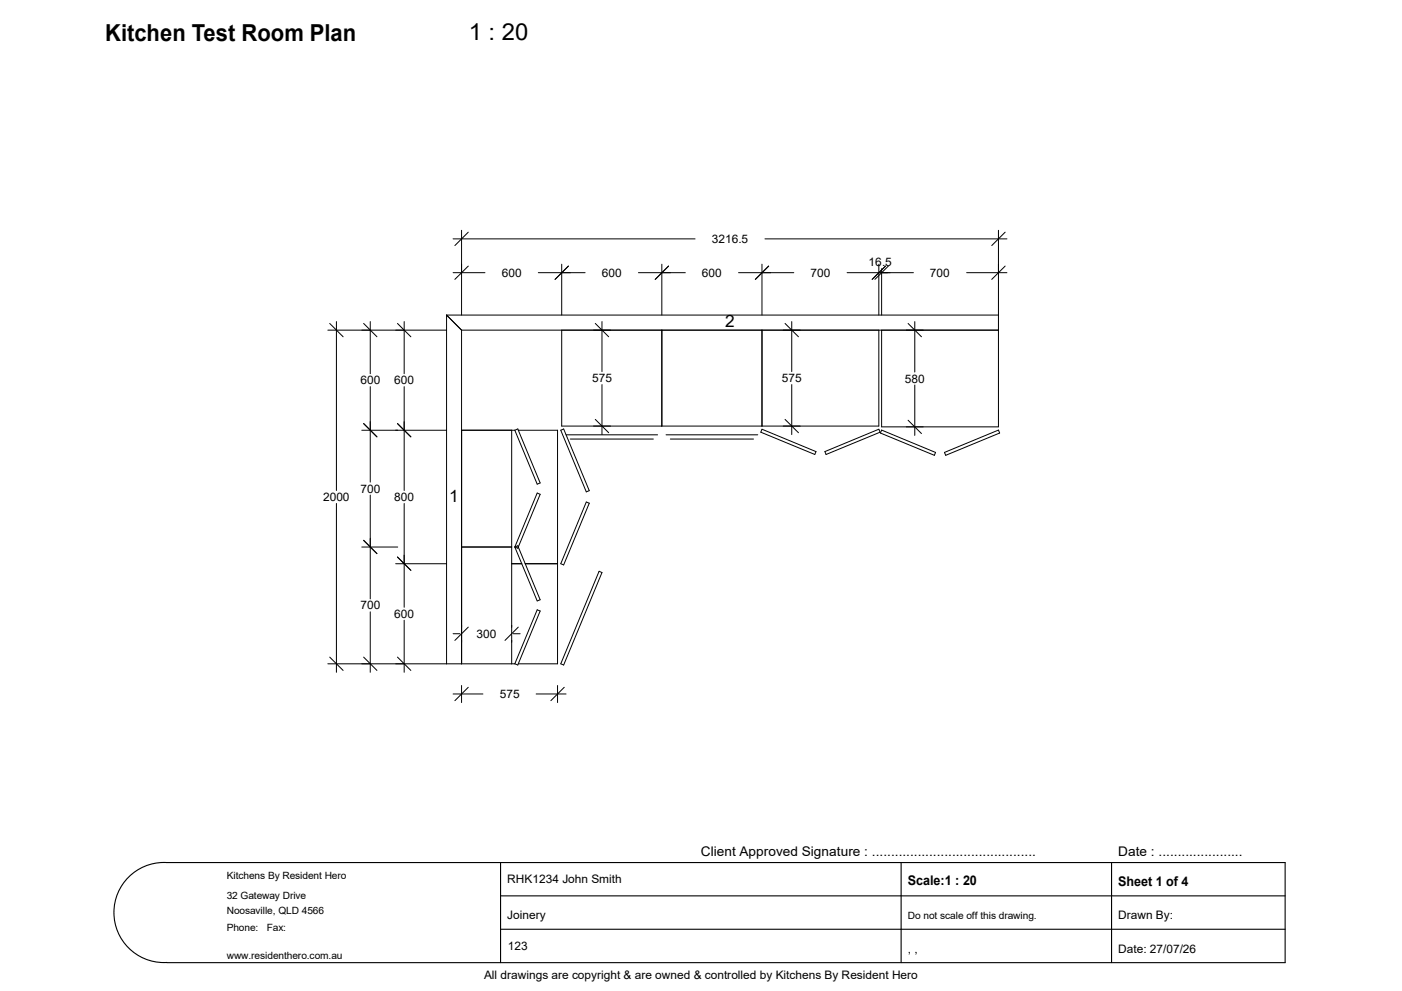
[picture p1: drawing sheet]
<svg xmlns="http://www.w3.org/2000/svg" width="420mm" height="297mm" viewBox="0 0 420 297" stroke-linecap="round" stroke-linejoin="round" font-family="sans-serif">
<path d="M150 258.5v30M269.9 258.5v30M333 258.5v30M38.5 262.9a14.9 14.9 0 0 1 11.5-4.4h335v30h-335a15 15 0 0 1-14.6-8.9 15 15 0 0 1 3.1-16.7zM150 268.5h235M150 278.5h235" fill="none" stroke="#000" stroke-width=".33"/>
<g fill="none" stroke="#000" stroke-width=".3">
<path d="M135.7 71.6h72.5M138.3 69v25.4M140.3 79.7l-4 4M140.3 69.6l-4 4M168.3 79.2v15.2M170.3 79.7l-4 4M198.3 79.2v15.2M200.3 79.7l-4 4M228.3 79.2v15.2M229.2 71.6h72.4M230.3 79.7l-4 4M263.3 79.2v15.2"/>
<path d="M265.3 79.7l-4 4M266.1 79.7l-4 4M299.1 69v58.9h-35v-29M301.1 79.7l-4 4M301.1 69.6l-4 4M98.2 98.9h35.6M98.8 96.9l4 4M100.8 96.4v50.6M108.9 96.9l4 4M110.9 96.4v15.6M119.1 96.9l4 4M121.1 96.4v15.6"/>
<path d="M133.8 94.4l4.5 4.5M133.8 94.4v104.6M133.8 94.4h165.3M135.7 81.7h9.6M138.3 98.9h160.8M138.3 98.9v100.1M161.3 81.7h14M168.3 98.9v28.8h95v-28.8M178.3 96.9l4 4M180.3 96.4v15M191.3 81.7h14M198.3 98.9v28.8"/>
<path d="M221.2 81.7h16.6M228.3 98.9v28.8M235.2 96.9l4 4M237.2 96.4v15M253.8 81.7h19.8M264.1 80.5v13.9M272 96.9l4 4M274 96.4v15.1M289.6 81.7h12M110.9 115.9v28.6M121.1 115.9v31.1M180.3 115.3v14.9"/>
<path d="M237.2 115.3v14.9M274 115.4v15.1M108.4 128.9h25.4M108.9 126.9l4 4M119.1 126.9l4 4M138.3 128.9h15.9M153.3 128.9v70.1M154.2 128.9l.9-.3 6.7 16.1-.9 .4zM155.3 128.9h11.7v70.1h-11.7M168 128.9l.9-.3 7.6 18.5-.9 .3zM169.5 130.3h27.5M170.8 131.6h24.9"/>
<path d="M178.3 125.7l4 4M199.5 130.3h27.5M200.8 131.6h24.9M228.3 128.6l16.1 6.7-.3 .9-16.2-6.7zM235.2 125.7l4 4M247.1 135.3l16.2-6.7 .3 .9-16.1 6.7zM264.1 128.9l16.2 6.7-.4 .9-16.2-6.7zM272 125.9l4 4M282.9 135.6l16.2-6.7 .4 .9-16.2 6.7zM100.8 150.9v50.6M110.9 148.4v31.1M121.1 150.9v31.1"/>
<path d="M175.6 150.5l.9 .3-7.6 18.5-.9-.3zM108.4 163.9h10.7M108.9 161.9l4 4M118.5 169h15.3M119.1 166.9l4 4M138.3 163.9h15M153.3 169h3M154.2 163.9l6.7-16.1 .9 .4-6.5 15.7M154.2 163.9l.9-.3 .2 .3M154.2 163.9l.9 .4 .2-.4M154.2 163.9l6.7 16.2 .9-.4-6.5-15.8M157.3 169h9.7"/>
<path d="M179.5 171.2l.8 .4-11.4 27.7-.9-.3zM98.2 199h56M98.8 196.9l4 4M108.9 196.9l4 4M110.9 183.4v18.1M119.1 196.9l4 4M121.1 185.9v15.6M135.7 189.9h2.1M140.3 188l-4 3.9M153.8 189.9h2M155.3 188l-4 3.9M160.9 182.8l.9 .3-6.7 16.2-.9-.3z"/>
<path d="M135.7 208h9M138.3 205.5v5.1M140.3 206l-4 4M160.6 208h9M167 205.5v5.1M169 206l-4 4"/>
</g>
<g font-size="7">
<text x="31.5" y="12.2">Kitchen Test Room Plan</text>
<text x="140.4" y="12">1 : 20</text>
</g>
<g font-size="5.1">
<text x="217.3" y="98.1">2</text>
<text x="134.6" y="150.3">1</text>
</g>
<g font-size="4">
<text x="210" y="256.5">Client Approved Signature : ...........................................</text>
<text x="335" y="256.5">Date : ......................</text>
<text x="272" y="265.3">Scale:1 : 20</text>
<text x="335" y="265.5">Sheet 1 of 4</text>
</g>
<g font-size="3.5">
<text x="213.2" y="72.8">3216.5</text>
<text x="150.3" y="82.9">600</text>
<text x="180.3" y="82.9">600</text>
<text x="210.3" y="82.9">600</text>
<text x="242.8" y="82.9">700</text>
<text x="260.2" y="79.8">16.5</text>
<text x="278.6" y="82.9">700</text>
<text x="107.9" y="115.1">600</text>
<text x="118.1" y="115.1">600</text>
<text x="177.4" y="114.5">575</text>
<text x="234.2" y="114.5">575</text>
<text x="271.1" y="114.6">580</text>
<text x="107.9" y="147.6">700</text>
<text x="96.8" y="150.1">2000</text>
<text x="118.1" y="150.1">800</text>
<text x="107.9" y="182.6">700</text>
<text x="118.1" y="185.1">600</text>
<text x="142.8" y="191.1">300</text>
<text x="149.7" y="209.2">575</text>
<text x="152" y="264.5">RHK1234 John Smith</text>
<text x="152" y="275.5">Joinery</text>
<text x="335" y="275.5">Drawn By:</text>
<text x="152.1" y="284.6">123</text>
<text x="272" y="285.5">, ,</text>
<text x="335" y="285.5">Date: 27/07/26</text>
<text x="145" y="293.5">All drawings are copyright &amp; are owned &amp; controlled by Kitchens By Resident Hero</text>
</g>
<g font-size="3">
<text x="67.9" y="263.5">Kitchens By Resident Hero</text>
<text x="67.9" y="269.5">32 Gateway Drive</text>
<text x="67.9" y="274">Noosaville, QLD 4566</text>
<text x="272" y="275.5">Do not scale off this drawing.</text>
<text x="67.9" y="279">Phone:</text>
<text x="79.9" y="279">Fax:</text>
<text x="67.9" y="287.5">www.residenthero.com.au</text>
</g>
</svg>
